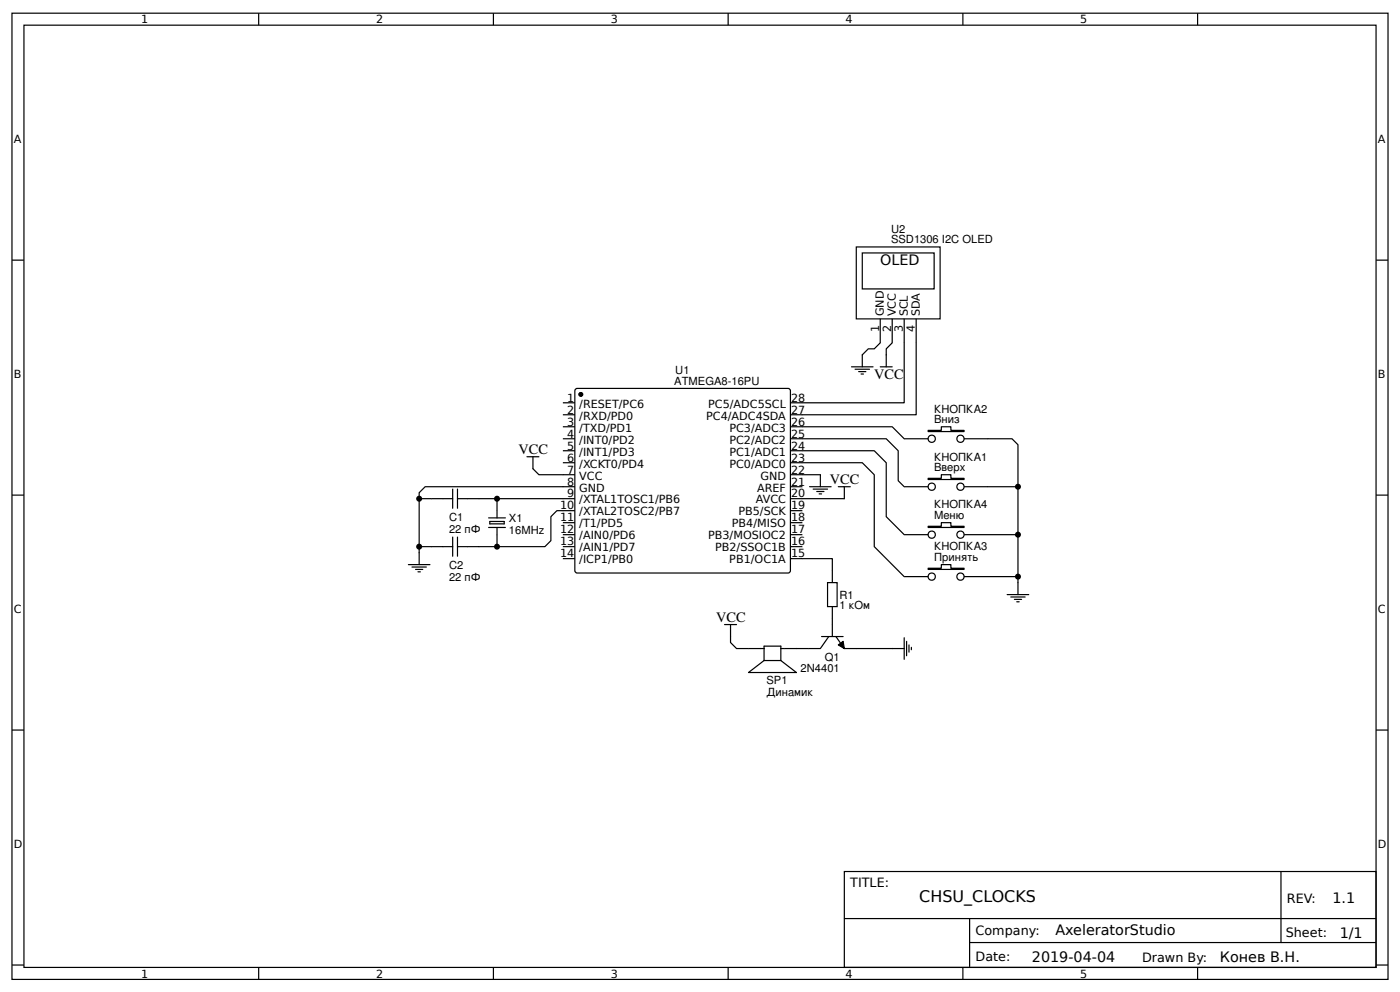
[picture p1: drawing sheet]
<svg xmlns="http://www.w3.org/2000/svg" width="309mm" height="219mm" viewBox="0 0 309 219" stroke-linecap="round" stroke-linejoin="round" font-family="sans-serif">
<g fill="none" stroke="#000" stroke-width=".26">
<path d="M2.6 2.9h304.1v213.3h-304.1zM5.3 5.6h298.7v207.9h-298.7zM57.1 2.9v2.7M109 2.9v2.7M160.9 2.9v2.7M212.7 2.9v2.7M264.6 2.9v2.7M2.6 57.4h2.7M189.2 54.5h18.5v15.9h-18.5zM190.5 55.8h15.9v8h-15.9zM304 57.4h2.7M194.5 70.4v5.3l-1.4 1.3h-1.3l-1.3 1.3v2.7"/>
<path d="M197.1 70.4v5.3l-1.3 1.3v4M199.8 70.4v18.5h-25.2M202.4 70.4v21.1h-27.8M124.4 88.9h2.6M124.4 91.5h2.6M124.4 94.2h2.6M124.4 96.8h2.6M124.4 99.5h2.6M127.1 86l.4-.3 46.9 .1 .2 .5v39.9l-.5 .3-46.8-.1-.3-.5zM174.6 96.8h21.2l2.6 2.7v6.6l1.4 1.3h5.3M174.6 94.2h22.5l2.7 2.6h5.3M174.6 99.5h18.5l2.7 2.6v11.9l4 4h5.3"/>
<path d="M188.1 81h4.8M188.9 81.5h3.2M189.7 82h1.6M190.2 82.5h.6M194.5 81h2.6M205.1 95h2.9v-.8h2.1v.8h2.9v.2h-7.9zM213 96.8h10.6l1.3 1.4v33M2.6 109.3h2.7M92.6 110.1h7.4M100 107.9v4.3M100 118.5v4.3M101.1 110.1h25.9"/>
<path d="M101.1 107.9v4.3M101.1 118.5v4.3M107.9 114.3h3.8M107.9 116.4h3.8M108.2 115.1h3.2v.5h-3.2zM109.8 110.1v4.2M109.8 116.4v4.2M116.4 100.8h2.7M117.7 100.8v2.7l1.4 1.3h7.9M124.4 102.1h2.6M124.4 115.4h2.6M124.4 118h2.6"/>
<path d="M127 107.4h-33.1l-1.3 1.3v15.9M127 112.7h-4l-1.3 1.3v5.3l-1.3 1.3h-19.3M174.6 102.1h15.9l2.6 2.7v15.8l6.7 6.7h5.3M174.6 104.8h6.6v2.6M174.6 107.4h2.7M174.6 112.7h2.7M174.6 115.4h2.7M174.6 118h2.7M178.9 107.4h4.7M179.7 107.9h3.1M180.4 108.5h1.6M181 109h.5"/>
<path d="M185.2 107.4h2.7M186.5 107.4v2.7h-11.9M205.1 105.6h2.9v-.8h2.1v.8h2.9v.2h-7.9zM205.1 116.2h2.9v-.8h2.1v.8h2.9v.2h-7.9zM213 107.4h11.9M213 118h11.9M304 109.3h2.7M90.2 124.6h4.8M91 125.1h3.2M91.8 125.7h1.6M92.3 126.2h.6M92.6 120.6h7.4"/>
<path d="M124.4 120.6h2.6M124.4 123.3h2.6M160.1 137.8h2.6M161.4 137.8v4l1.3 1.3h6.1M174.6 123.3h9.3v5.3M174.6 120.6h2.7M182.8 128.6h2.1v5.3h-2.1zM183.9 133.9v6.6M205.1 125.4h2.9v-.8h2.1v.8h2.9v.3h-7.9zM213 127.3h11.9M222.5 131.2h4.8M223.3 131.8h3.2"/>
<path d="M224.1 132.3h1.6M224.6 132.8h.6M168.8 145.8v-3.2h3.7v3.2M168.8 145.8h3.7M168.8 145.8l-3.4 2.6h10.5l-3.4-2.6M181.5 140.5h4.8M183.1 140.5l-1.9 2.6h-8.7M184.7 140.5l1.8 2.6h13.3M199.8 140.8v4.7M200.3 141.6v3.1M200.8 142.3v1.6M201.3 142.9v.5"/>
<path d="M2.6 161.1h2.7M304 161.1h2.7M186.5 192.4h117.5v21.1h-117.5zM283 192.4v15.6M2.6 213h2.7M57.1 213.5v2.7M109 213.5v2.7M160.9 213.5v2.7M186.6 202.7h117.3M212.7 213.5v2.7M214.2 208h89.7M214.2 202.7v10.6"/>
<path d="M264.6 213.5v2.7M304 213h2.7"/>
<circle cx="205.8" cy="96.8" r=".8"/>
<circle cx="212.2" cy="96.8" r=".8"/>
<circle cx="205.8" cy="118" r=".8"/>
<circle cx="205.8" cy="107.4" r=".8"/>
<circle cx="212.2" cy="118" r=".8"/>
<circle cx="212.2" cy="107.4" r=".8"/>
<circle cx="205.8" cy="127.3" r=".8"/>
<circle cx="212.2" cy="127.3" r=".8"/>
</g>
<g fill="#000" stroke="#000" stroke-width=".26">
<path d="M185.2 142.3l1.1-.7 .2 1.5z"/>
<circle cx="128.3" cy="87" r=".4"/>
</g>
<g fill="#000">
<circle cx="92.6" cy="110.1" r=".66"/>
<circle cx="109.8" cy="110.1" r=".66"/>
<circle cx="224.9" cy="118" r=".66"/>
<circle cx="224.9" cy="107.4" r=".66"/>
<circle cx="92.6" cy="120.7" r=".66"/>
<circle cx="109.8" cy="120.7" r=".66"/>
<circle cx="224.9" cy="127.3" r=".66"/>
</g>
<text font-size="3.5" x="203.1" y="199.1">CHSU_CLOCKS</text>
<g font-size="3.2">
<text x="194.5" y="58.5">OLED</text>
<text x="193.1" y="83.6">VCC</text>
<text x="114.6" y="100.3">VCC</text>
<text x="183.4" y="106.9">VCC</text>
<text x="158.2" y="137.3">VCC</text>
<text x="294.4" y="199.3">1.1</text>
<text x="233.2" y="206.5">AxeleratorStudio</text>
<text x="296" y="207">1/1</text>
<text x="228" y="212.3">2019-04-04</text>
<text x="269.5" y="212.3">Конев В.Н.</text>
</g>
<g font-size="2.8">
<text x="187.9" y="195.8">TITLE:</text>
<text x="284.3" y="199.3">REV:</text>
<text x="215.5" y="206.4">Company:</text>
<text x="284.1" y="206.9">Sheet:</text>
<text x="215.5" y="212.2">Date:</text>
<text x="252.3" y="212.3">Drawn By:</text>
</g>
<g font-size="2.5">
<text x="31.2" y="5.2">1</text>
<text x="83.1" y="5.2">2</text>
<text x="134.9" y="5.2">3</text>
<text x="186.8" y="5.2">4</text>
<text x="238.7" y="5.2">5</text>
<text x="3" y="31.5">A</text>
<text x="304.4" y="31.5">A</text>
<text x="196.8" y="53.7">SSD1306 I2C OLED</text>
<text x="196.9" y="51.3">U2</text>
<text x="195.3" y="69.8" transform="rotate(-90 195.3 69.8)">GND</text>
<text x="197.9" y="69.8" transform="rotate(-90 197.9 69.8)">VCC</text>
<text x="200.6" y="69.8" transform="rotate(-90 200.6 69.8)">SCL</text>
<text x="203.2" y="69.8" transform="rotate(-90 203.2 69.8)">SDA</text>
<text x="194.2" y="73.3" transform="rotate(-90 194.2 73.3)">1</text>
<text x="196.8" y="73.3" transform="rotate(-90 196.8 73.3)">2</text>
<text x="199.5" y="73.3" transform="rotate(-90 199.5 73.3)">3</text>
<text x="202.1" y="73.3" transform="rotate(-90 202.1 73.3)">4</text>
<text x="3" y="83.3">B</text>
<text x="149.2" y="82.6">U1</text>
<text x="304.4" y="83.3">B</text>
<text x="125.3" y="88.6">1</text>
<text x="128" y="90">/RESET/PC6</text>
<text x="149" y="84.9">ATMEGA8-16PU</text>
<text x="156.5" y="90">PC5/ADC5SCL</text>
<text x="174.8" y="88.6">28</text>
<text x="125.3" y="91.3">2</text>
<text x="125.3" y="93.9">3</text>
<text x="128" y="92.6">/RXD/PD0</text>
<text x="128" y="95.2">/TXD/PD1</text>
<text x="156" y="92.6">PC4/ADC4SDA</text>
<text x="161.1" y="95.2">PC3/ADC3</text>
<text x="174.8" y="91.3">27</text>
<text x="174.8" y="93.9">26</text>
<text x="206.3" y="93.4">Вниз</text>
<text x="206.3" y="91.1">КНОПКА2</text>
<text x="125.3" y="96.6">4</text>
<text x="125.3" y="99.2">5</text>
<text x="125.3" y="101.9">6</text>
<text x="128" y="97.9">/INT0/PD2</text>
<text x="128" y="100.5">/INT1/PD3</text>
<text x="161.1" y="100.5">PC1/ADC1</text>
<text x="161.1" y="97.9">PC2/ADC2</text>
<text x="174.8" y="101.9">23</text>
<text x="174.8" y="99.2">24</text>
<text x="174.8" y="96.6">25</text>
<text x="206.3" y="101.6">КНОПКА1</text>
<text x="125.3" y="104.5">7</text>
<text x="125.3" y="107.2">8</text>
<text x="128" y="103.2">/XCKT0/PD4</text>
<text x="128" y="105.8">VCC</text>
<text x="161.1" y="103.2">PC0/ADC0</text>
<text x="168" y="105.8">GND</text>
<text x="174.8" y="104.5">22</text>
<text x="174.8" y="107.2">21</text>
<text x="206.3" y="104">Вверх</text>
<text x="123.7" y="112.4">10</text>
<text x="125.3" y="109.8">9</text>
<text x="128" y="108.5">GND</text>
<text x="128" y="111.1">/XTAL1TOSC1/PB6</text>
<text x="128" y="113.8">/XTAL2TOSC2/PB7</text>
<text x="163.1" y="113.8">PB5/SCK</text>
<text x="167" y="111.1">AVCC</text>
<text x="167.3" y="108.5">AREF</text>
<text x="174.8" y="109.8">20</text>
<text x="174.8" y="112.4">19</text>
<text x="206.3" y="112.2">КНОПКА4</text>
<text x="99.2" y="117.6">22 пФ</text>
<text x="99.2" y="114.9">C1</text>
<text x="112.4" y="117.9">16MHz</text>
<text x="112.4" y="115.2">X1</text>
<text x="123.7" y="115.1">11</text>
<text x="123.7" y="117.7">12</text>
<text x="128" y="116.4">/T1/PD5</text>
<text x="128" y="119.1">/AIN0/PD6</text>
<text x="156.4" y="119.1">PB3/MOSIOC2</text>
<text x="161.7" y="116.4">PB4/MISO</text>
<text x="174.8" y="117.7">17</text>
<text x="174.8" y="115.1">18</text>
<text x="206.3" y="114.6">Меню</text>
<text x="99.2" y="125.5">C2</text>
<text x="123.7" y="120.4">13</text>
<text x="123.7" y="123">14</text>
<text x="128" y="121.7">/AIN1/PD7</text>
<text x="128" y="124.4">/ICP1/PB0</text>
<text x="158" y="121.7">PB2/SSOC1B</text>
<text x="161.1" y="124.4">PB1/OC1A</text>
<text x="174.8" y="120.4">16</text>
<text x="174.8" y="123">15</text>
<text x="206.3" y="123.8">Принять</text>
<text x="206.3" y="121.5">КНОПКА3</text>
<text x="99.2" y="128.2">22 пФ</text>
<text x="3" y="135.2">C</text>
<text x="185.5" y="134.5">1 кОм</text>
<text x="185.5" y="132.1">R1</text>
<text x="304.4" y="135.2">C</text>
<text x="176.9" y="148.3">2N4401</text>
<text x="182.2" y="145.9">Q1</text>
<text x="169.3" y="153.6">Динамик</text>
<text x="169.3" y="150.9">SP1</text>
<text x="3" y="187.1">D</text>
<text x="304.4" y="187.1">D</text>
<text x="31.2" y="215.8">1</text>
<text x="83.1" y="215.8">2</text>
<text x="134.9" y="215.8">3</text>
<text x="186.8" y="215.8">4</text>
<text x="238.7" y="215.8">5</text>
</g>
</svg>
